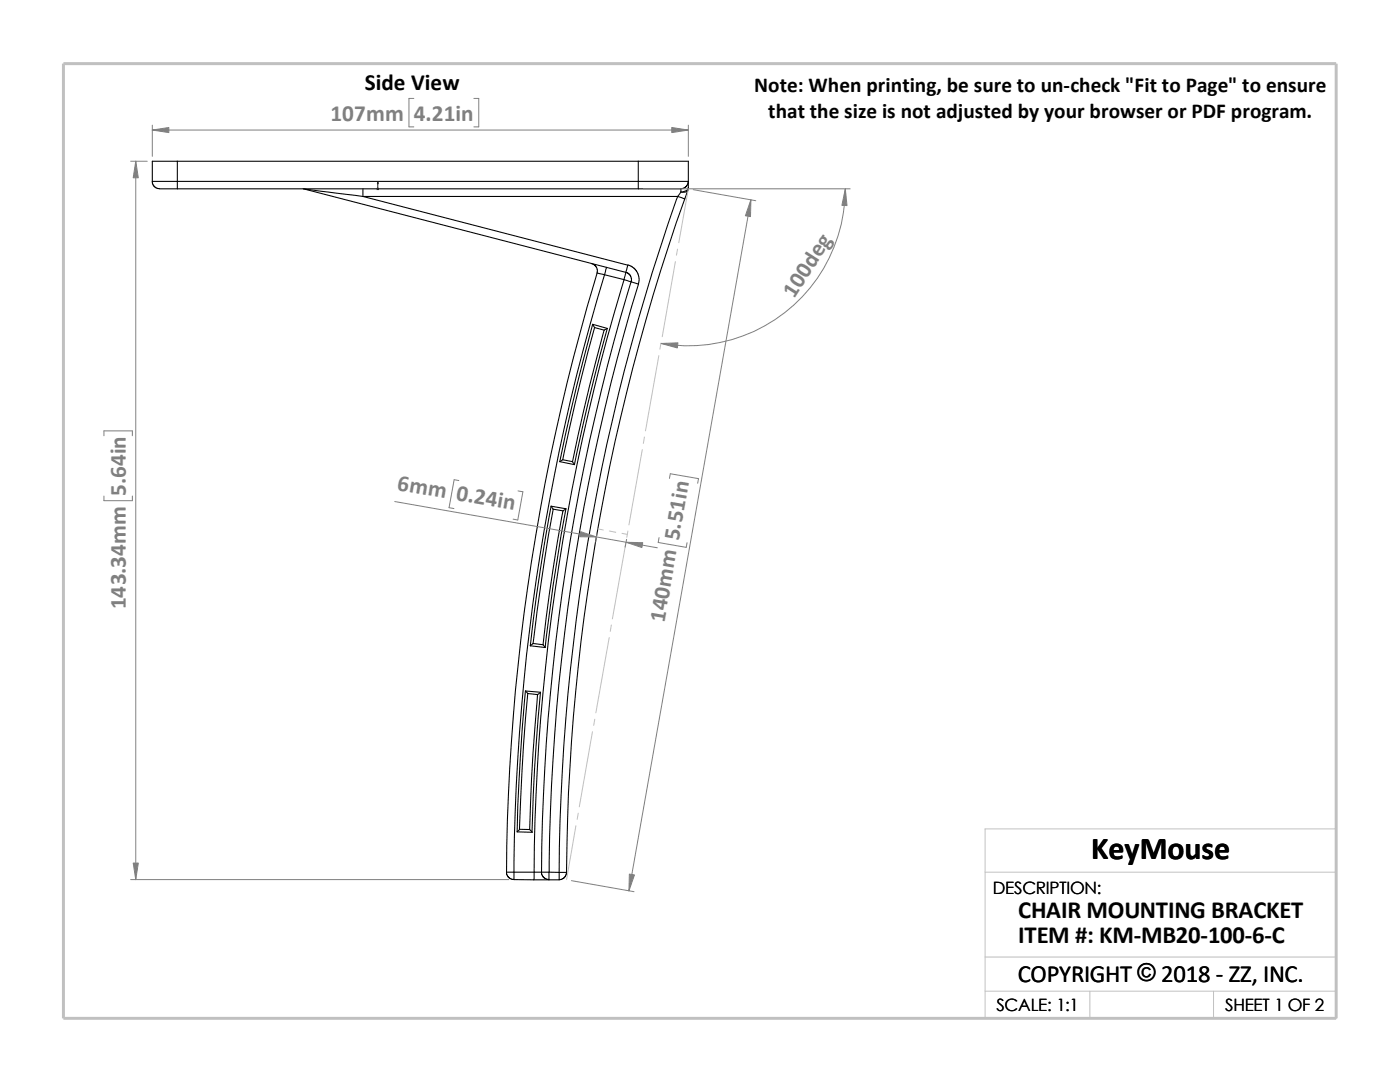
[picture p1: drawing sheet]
<svg xmlns="http://www.w3.org/2000/svg" width="279mm" height="216mm" viewBox="0 0 279 216" stroke-linecap="round" stroke-linejoin="round" font-family="sans-serif">
<g fill="none" stroke="#c0c0c0" stroke-width=".2">
<path d="M137.4 37.7l-1.9 10.7M134.8 52.2l-2.6 15M135.2 49.7l-.2 1.2M131.5 71l-2.7 15M131.9 68.5l-.2 1.2M128.2 89.7l-2.7 15M128.6 87.2l-.2 1.3M119.3 105.5l1.1 .2M121.6 106l1.3 .2M124.1 106.4l1.1 .2M124.9 108.5l-2.7 15M125.3 106l-.2 1.2"/>
<path d="M121.6 127.2l-2.7 15M122 124.7l-.2 1.3M118.2 146l-2.6 15M118.7 143.5l-.2 1.2M114.9 164.8l-1.8 10.7M115.4 162.3l-.2 1.2M196.6 174h70.1M196.6 191h70.1M196.6 197.8h70.1M217.5 197.8v5.4M242.2 197.8v5.4M26.8 203.2h239.9v-37.8h-70.1v37.8"/>
</g>
<path d="M12.7 12.7h254v190.5h-254z" fill="none" stroke="#c0c0c0" stroke-width=".59"/>
<g fill="none" stroke="#000" stroke-width=".21">
<path d="M30.4 36.2h5M30.4 36.2v.3l.3 .6 .8 .5 3.9 .1M35.4 36.2v1.5M35.4 32.2h-5v4M35.4 32.2v4M35.4 36.2h92M35.4 32.2h92M35.4 37.7h92M60.5 37.7l.4 .1M60.9 37.8l11.5 1.4M60.9 37.8l64 16.6M72.4 39.2l52.9 13.7-.4 1.5"/>
<path d="M72.4 39.2h62.9M72.4 37.7v1.5M127.4 37.7h8.5M127.4 32.2v4M127.4 36.2h10M127.4 32.2h10v4M127.4 36.2v1.5M135.3 39.2a411.3 411.3 0 0 0-23.7 134.9M135.3 39.2l1.4 .5M135.9 37.7v.6M135.9 38.3l-.6 .9M136.7 39.7a409.9 409.9 0 0 0-23.6 134.4"/>
<path d="M137.3 37.9a1.21 1.21 0 0 1-1.4 .4M137.3 37.9l-.6 1.8M137.4 36.2l-.4 .9-.4 .4-.7 .2M137.4 37.4a1.27 1.27 0 0 1-1.5 .9M137.4 36.2v1.2M137.4 37.4l-.1 .5M118.1 52.6l.6 .3 .3 .4 .2 .5v.7M119.2 54.5l1.4 .3M119.2 54.5a422.4 422.4 0 0 0-18.1 119.5M120.6 54.8l3.9 1M120.6 54.8a418.7 418.7 0 0 0-18 119.2M121 53.3l-.3 1.5"/>
<path d="M124.5 55.8a417.3 417.3 0 0 0-17.9 118.2M124.5 55.8l2.9 .9M124.9 54.4l.4 .1 .5 .5 .2 .6v.4a415.3 415.3 0 0 0-17.9 118M124.9 54.4l-.4 1.4M125.3 52.9l1.2 .6 .6 .7 .5 1.4-.2 1.1M127.4 56.7a412.5 412.5 0 0 0-17.8 117.3M118.3 64.7l-3.2 12.3-3.4 15.1M118.7 65.4l-.4-.7 2.9 .8M118.7 65.4l-3.9 14.9-2.5 11.4M118.7 65.4l1.9 .5M120.6 65.9l-3 11.1-3.3 15.1M121.2 65.5l-.6 .4"/>
<path d="M121.2 65.5l-3.9 14.9-2.7 12.3M111.7 92.1l2.9 .6M112.3 91.7l-.6 .4M112.3 91.7l2 .4M114.3 92.1l.3 .6M110 101l.4 .6M110 101l-1.3 7.4a350.6 350.6 0 0 0-2.9 20.5M110 101l2.9 .5M110.4 101.6l-1.7 10.2-2.3 16.6M110.4 101.6l2 .3M112.4 101.9l-2.8 16.5-1.2 10.3M112.9 101.5l-.5 .4"/>
<path d="M112.9 101.5l-2.5 15.2-1.6 12.5M104.9 137.8l-1 12.7-.6 10.3-.1 5.2M105.3 138.4l-.8 10.3-.8 16.7M105.8 128.9l3 .3M106.4 128.4l-.6 .5M106.4 128.4l2 .3M107.3 138.6l-.9 11.5-.7 15.4M107.9 138.1l-1.2 15.4-.5 12.5M107.9 138.1l-.6 .5-2-.2M107.9 138.1l-3-.2 .4 .5M108.4 128.7l.4 .5M101.1 174h1.5"/>
<path d="M101.1 174v.5l.3 .5 .5 .3 .7 .2M102.6 174h4M102.6 175.5l4 .1M102.6 174v1.5M105.7 165.5l.5 .6-3-.1M105.7 165.5h-2l-.5 .5M106.6 175.6h3M106.6 174h1.5M106.6 174v1.6M108.1 174h1.5M108.1 174l.1 .7 .4 .5 1 .3M109.6 174l2 .1"/>
<path d="M109.6 175.6h2M109.6 174v1.6M111.6 174.1v1.5M111.6 174.1h1.5M113.1 174.1l-.2 .7-.4 .4-.9 .4"/>
</g>
<path d="M75.4 36.3l.1 .4h-.2z" fill="#00f" stroke="#00f" stroke-width=".2"/>
<path d="M75.3 37.7h.3M75.3 37.5l.3 .3M75.4 37.7h.1M75.4 36.3v1.5M75.5 37.5l-.3 .3" fill="none" stroke="#00f" stroke-width=".2"/>
<g fill="none" stroke="#808080" stroke-width=".2">
<path d="M82.6 19.6h-1v5.7h1M94.6 19.6h.9v5.7h-.9M26.1 32.2h3.3M27.1 32.2v143.3M30.4 26h107M30.4 25v6.2M128.4 37.7h41.3M137.4 25v6.2M138.3 37.8l12.5 2.2M149.9 39.9l-24.4 137.9M168.7 37.7a31.4 31.4 0 0 1-36.7 30.8M20.7 87v-1h5.7v1"/>
<path d="M20.7 99v.9h5.7v-.9M91.6 95.9l-1-.2-1 5.6 1 .2M103.4 98l1 .1-1.1 5.7-.9-.2M133.6 95.5l.2-1 5.6 1-.2 .9M78.8 100.1l52.4 9.2M119.1 106.6l-.2 1.6M125.1 107.6l-.3 1.6M131.5 107.3l-.1 .9 5.5 1 .2-.9M26.1 175.5h75.5M114 175.7l12.5 2.2"/>
</g>
<g fill="#808080" stroke="#808080" stroke-width=".2">
<path d="M149.9 39.9l-.1 3.3-1-.1z"/>
<path d="M125.6 174.4l1 .2-1.1 3.2z"/>
<path d="M125 108.2l3.3 .1-.2 1z"/>
<path d="M115.9 106.1l3.1 1h-3.3z"/>
<path d="M132 68.5l3.3-.1-.1 1z"/>
<path d="M168.7 37.7l.3 3.3h-1z"/>
<path d="M30.4 26l3.3-.6v1.1z"/>
<path d="M134.1 25.4l3.3 .6-3.3 .5z"/>
<path d="M27.1 32.2l.5 3.3h-1z"/>
<path d="M26.6 172.2h1l-.5 3.3z"/>
</g>
<text font-size="6.4" x="217.8" y="171.4">KeyMouse</text>
<g font-size="4.9">
<text x="203.2" y="183.2">CHAIR MOUNTING BRACKET</text>
<text x="203.2" y="188.1">ITEM #: KM-MB20-100-6-C</text>
<text x="203.1" y="195.9">COPYRIGHT © 2018 - ZZ, INC.</text>
<text x="203.1" y="195.9">COPYRIGHT ©</text>
</g>
<text font-size="4.6" x="72.8" y="18">Side View</text>
<g font-size="4.6" fill="#808080">
<text x="66" y="24.1">107mm</text>
<text x="82.6" y="24.1">4.21in</text>
<text x="158.5" y="59.6" transform="rotate(-57 158.5 59.6)">10 deg</text>
<text x="25.1" y="99" transform="rotate(-90 25.1 99)">5.64in</text>
<text x="79.2" y="97.8" transform="rotate(10 79.2 97.8)">6mm 0.24in</text>
<text x="25.1" y="121.6" transform="rotate(-90 25.1 121.6)">143.34mm</text>
<text x="132.6" y="124.3" transform="rotate(-80 132.6 124.3)">140mm 5.51in</text>
</g>
<g font-size="4.2">
<text x="150.5" y="18.4">Note: When printing, be sure to un-check &quot;Fit to Page&quot; to ensure</text>
<text x="153.3" y="23.6">that the size is not adjusted by your browser or PDF program.</text>
</g>
<g font-size="3.4">
<text x="198.2" y="178.5">DESCRIPTION:</text>
<text x="198.8" y="201.7">SCALE: 1:1</text>
<text x="244.5" y="201.7">SHEET 1 OF 2</text>
</g>
</svg>
